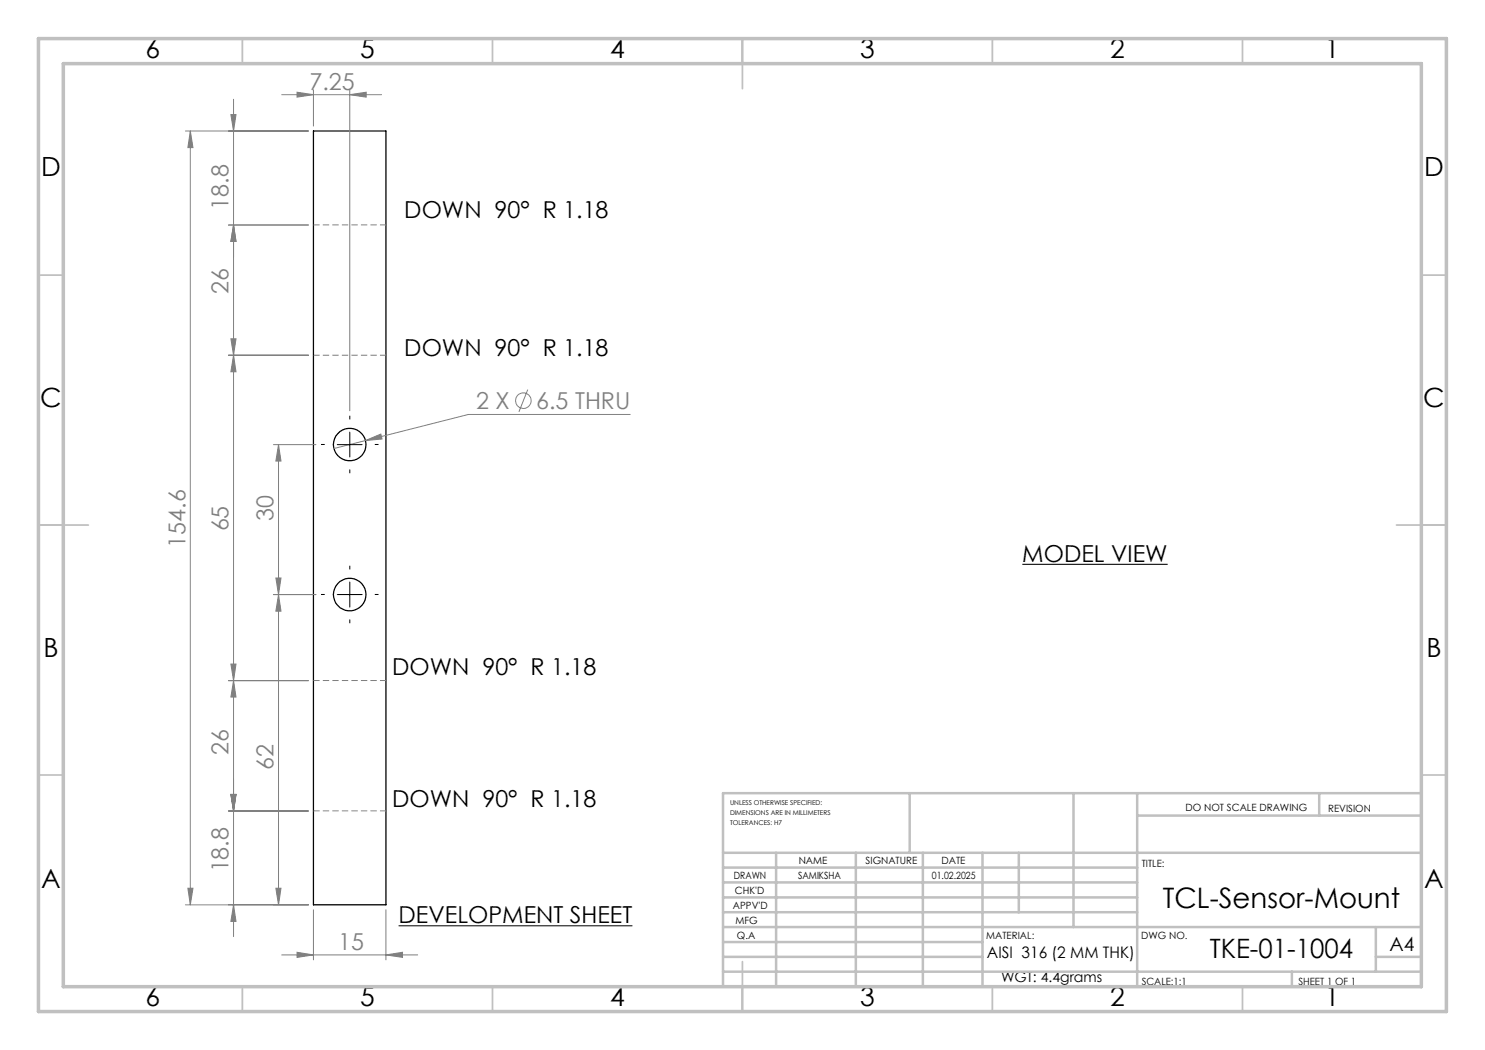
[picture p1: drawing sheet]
<svg xmlns="http://www.w3.org/2000/svg" width="297mm" height="210mm" viewBox="0 0 297 210" stroke-linecap="round" stroke-linejoin="round" font-family="sans-serif">
<g fill="none" stroke="#000" stroke-width=".25">
<path d="M62.7 26.2h14.5v154.8h-14.5z"/>
<circle cx="69.9" cy="88.9" r="3.3"/>
<circle cx="69.9" cy="118.9" r="3.3"/>
</g>
<g fill="none" stroke="#808080" stroke-width=".2">
<path d="M46.7 19.9v167.4M56.3 18.9h20M59.4 18.4l3.3 .5-3.3 .5zM62.7 17.9v7.3M70 18.9l3.2-.5v1zM70 17.9v64.3M37.1 26.2h24.6M38.1 26.2l.5 3.3h-1zM38.1 26.2v154.8M46.2 22.9h1l-.5 3.3zM46.7 45l.5 3.3h-1zM61.7 45h-16"/>
<path d="M45.7 71h16M46.2 67.8h1l-.5 3.2zM46.7 71l.5 3.4h-1zM105.6 77.9l-1.8 4.5M54.7 88.9h8.5M55.7 88.9l.5 3.3h-1zM55.7 88.9v92.1M73.1 88.1l3.1-1.3 .2 1zM73.1 88.1l-6.3 1.6M126 82.9h-32.3l-20.6 5.2M54.7 118.9h8.5M55.2 115.6h1l-.5 3.3z"/>
<path d="M55.7 118.9l.5 3.3h-1zM46.2 132.8h1l-.5 3.3zM46.7 136.1l.5 3.3h-1zM61.7 136.1h-16M46.2 158.9h1l-.5 3.3zM37.6 177.7h1l-.5 3.3zM45.7 162.2h16M55.2 177.7h1l-.5 3.3zM37.1 181h24.6M46.7 181l.5 3.3h-1zM56.3 191h27.2M59.4 190.5l3.3 .5-3.3 .5z"/>
<path d="M62.7 182v10M77.2 191l3.3-.5v1zM77.2 182v10"/>
<circle cx="104.7" cy="80.1" r="1.55"/>
</g>
<path d="M204.5 112.9h29M79.7 185.2h46.8" fill="none" stroke="#000" stroke-width=".21"/>
<path d="M65 88.9h-.8M70 83.9v-.8M70 93.9v.7M75 88.9h.7M65 118.9h-.8M70 113.9v-.8M75 118.9h.7M70 123.9v.7" fill="none" stroke="#000" stroke-width=".2" stroke-dasharray="15.2 1.3 1.3 1.3" stroke-linecap="butt"/>
<path d="M62.7 45h14.5M62.7 71h14.5M77.2 136.1h-14.5M77.2 162.2h-14.5" fill="none" stroke="#808080" stroke-width=".2" stroke-dasharray="1.3 .6" stroke-dashoffset=".1" stroke-linecap="butt"/>
<path d="M67.5 88.9h4.9M70 86.4v5M67.5 118.9h4.9M70 116.4v5" fill="none" stroke="#000" stroke-width=".2"/>
<g fill="none" stroke="#c0c0c0" stroke-width=".35">
<path d="M48.5 7.7v5M98.5 7.7v5M148.5 7.7v10M198.5 7.7v5M248.5 7.7v5M7.7 55h5M284.3 55h5M7.7 105h10M279.3 105h10M7.7 155h5M284.3 155h5M48.5 197.3v5"/>
<path d="M98.5 197.3v5M148.5 192.3v10M198.5 197.3v5M248.5 197.3v5"/>
</g>
<g fill="none" stroke="#c0c0c0" stroke-width=".5">
<path d="M181.9 158.6v12M214.7 158.6v26.8M227.4 158.6v38.7M263.8 158.6v4.5M284.3 158.6h-139.7v38.7M144.6 170.6h139.7M144.6 179.5h82.8M144.6 176.5h82.8M144.6 173.5h82.8M155.2 170.6v26.7M171.2 170.6v26.7M184.6 170.6v26.7"/>
<path d="M196.5 170.6v26.7M203.8 170.6v11.8M227.4 163.1h56.9M144.6 194.3h139.7M144.6 182.4h82.8M144.6 191.4h51.9M144.6 188.4h51.9M144.6 185.4h139.7M258.4 194.3v3M275.2 191.4h9.1M275.2 185.4v8.9"/>
</g>
<path d="M7.7 7.7h281.6v194.6h-281.6zM12.7 12.7h271.6v184.6h-271.6z" fill="none" stroke="#c0c0c0" stroke-width=".7"/>
<g fill="#808080">
<path d="M70 18.9l3.2-.5v1zM59.4 18.4l3.3 .5-3.3 .5z"/>
<path d="M73.1 88.1l3.3-.3-.2-1zM59.4 190.5l3.3 .5-3.3 .5zM77.2 191l3.3-.5v1z"/>
<path d="M46.2 132.8h1l-.5 3.3zM46.7 71l.5 3.4h-1zM46.2 67.8h1l-.5 3.2zM46.7 45l.5 3.3h-1z"/>
<path d="M55.2 115.6h1l-.5 3.3zM55.7 88.9l.5 3.3h-1zM46.7 181l.5 3.3h-1zM46.2 158.9h1l-.5 3.3zM46.2 158.9h1l-.5 3.3zM46.7 136.1l.5 3.3h-1zM46.7 45l.5 3.3h-1zM46.2 22.9h1l-.5 3.3zM37.6 177.7h1l-.5 3.3zM38.1 26.2l.5 3.3h-1z"/>
<path d="M55.7 118.9l.5 3.3h-1zM55.2 177.7h1l-.5 3.3z"/>
</g>
<text font-size="5.6" x="232.6" y="181.6">TCL-Sensor-Mount</text>
<g font-size="5.3">
<text x="29.1" y="11.6">6</text>
<text x="72" y="11.6">5</text>
<text x="122" y="11.6">4</text>
<text x="172" y="11.6">3</text>
<text x="222" y="11.6">2</text>
<text x="264.9" y="11.6">1</text>
<text x="8.2" y="35.3">D</text>
<text x="284.8" y="35.3">D</text>
<text x="8.1" y="81.4">C</text>
<text x="284.7" y="81.4">C</text>
<text x="8.7" y="131.4">B</text>
<text x="285.3" y="131.4">B</text>
<text x="8.2" y="177.6">A</text>
<text x="284.8" y="177.6">A</text>
<text x="242" y="191.6">TKE-01-1004</text>
<text x="29.1" y="201.2">6</text>
<text x="72" y="201.2">5</text>
<text x="122" y="201.2">4</text>
<text x="172" y="201.2">3</text>
<text x="222" y="201.2">2</text>
<text x="264.9" y="201.2">1</text>
</g>
<g font-size="4.7" fill="#808080">
<text x="61.9" y="17.9">7.25</text>
<text x="45.7" y="41.9" transform="rotate(-90 45.7 41.9)">18.8</text>
<text x="45.7" y="58.8" transform="rotate(-90 45.7 58.8)">26</text>
<text x="95.3" y="81.8">2 X</text>
<text x="107.3" y="81.8">6.5 THRU</text>
<text x="45.7" y="106.3" transform="rotate(-90 45.7 106.3)">65</text>
<text x="54.7" y="104.3" transform="rotate(-90 54.7 104.3)">30</text>
<text x="37.1" y="109.5" transform="rotate(-90 37.1 109.5)">154.6</text>
<text x="45.7" y="150.9" transform="rotate(-90 45.7 150.9)">26</text>
<text x="54.7" y="154" transform="rotate(-90 54.7 154)">62</text>
<text x="45.7" y="174.5" transform="rotate(-90 45.7 174.5)">18.8</text>
<text x="67.6" y="189.9">15</text>
</g>
<g font-size="4.7">
<text x="80.9" y="43.5">DOWN 90° R 1.18</text>
<text x="80.9" y="71.2">DOWN 90° R 1.18</text>
<text x="204.5" y="112.4">MODEL VIEW</text>
<text x="78.4" y="135">DOWN 90° R 1.18</text>
<text x="78.4" y="161.5">DOWN 90° R 1.18</text>
<text x="79.7" y="184.7">DEVELOPMENT SHEET</text>
</g>
<text font-size="3.9" x="277.9" y="190.2">A4</text>
<text font-size="3.2" x="197.4" y="191.7">AISI 316 (2 MM THK)</text>
<text font-size="2.8" x="200.2" y="196.4">WGT: 4.4grams</text>
<g font-size="2">
<text x="237.1" y="162.2">DO NOT SCALE DRAWING</text>
<text x="265.6" y="162.3">REVISION</text>
<text x="159.7" y="172.9">NAME</text>
<text x="173.1" y="172.9">SIGNATURE</text>
<text x="188.3" y="172.9">DATE</text>
<text x="228.4" y="173.4">TITLE:</text>
<text x="146.8" y="175.9">DRAWN</text>
<text x="147" y="178.9">CHK'D</text>
<text x="159.6" y="175.9">SAMIKSHA</text>
<text x="186.4" y="175.9">01.02.2025</text>
<text x="146.6" y="181.7">APPV'D</text>
<text x="147.1" y="184.8">MFG</text>
<text x="147.4" y="187.7">Q.A</text>
<text x="197.2" y="187.8">MATERIAL:</text>
<text x="228.3" y="187.8">DWG NO.</text>
<text x="228.3" y="196.9">SCALE:1:1</text>
<text x="259.7" y="196.9">SHEET 1 OF 1</text>
</g>
<g font-size="1.3">
<text x="146" y="161">UNLESS OTHERWISE SPECIFIED:</text>
<text x="146" y="163">DIMENSIONS ARE IN MILLIMETERS</text>
<text x="146" y="165">TOLERANCES: H7</text>
</g>
</svg>
